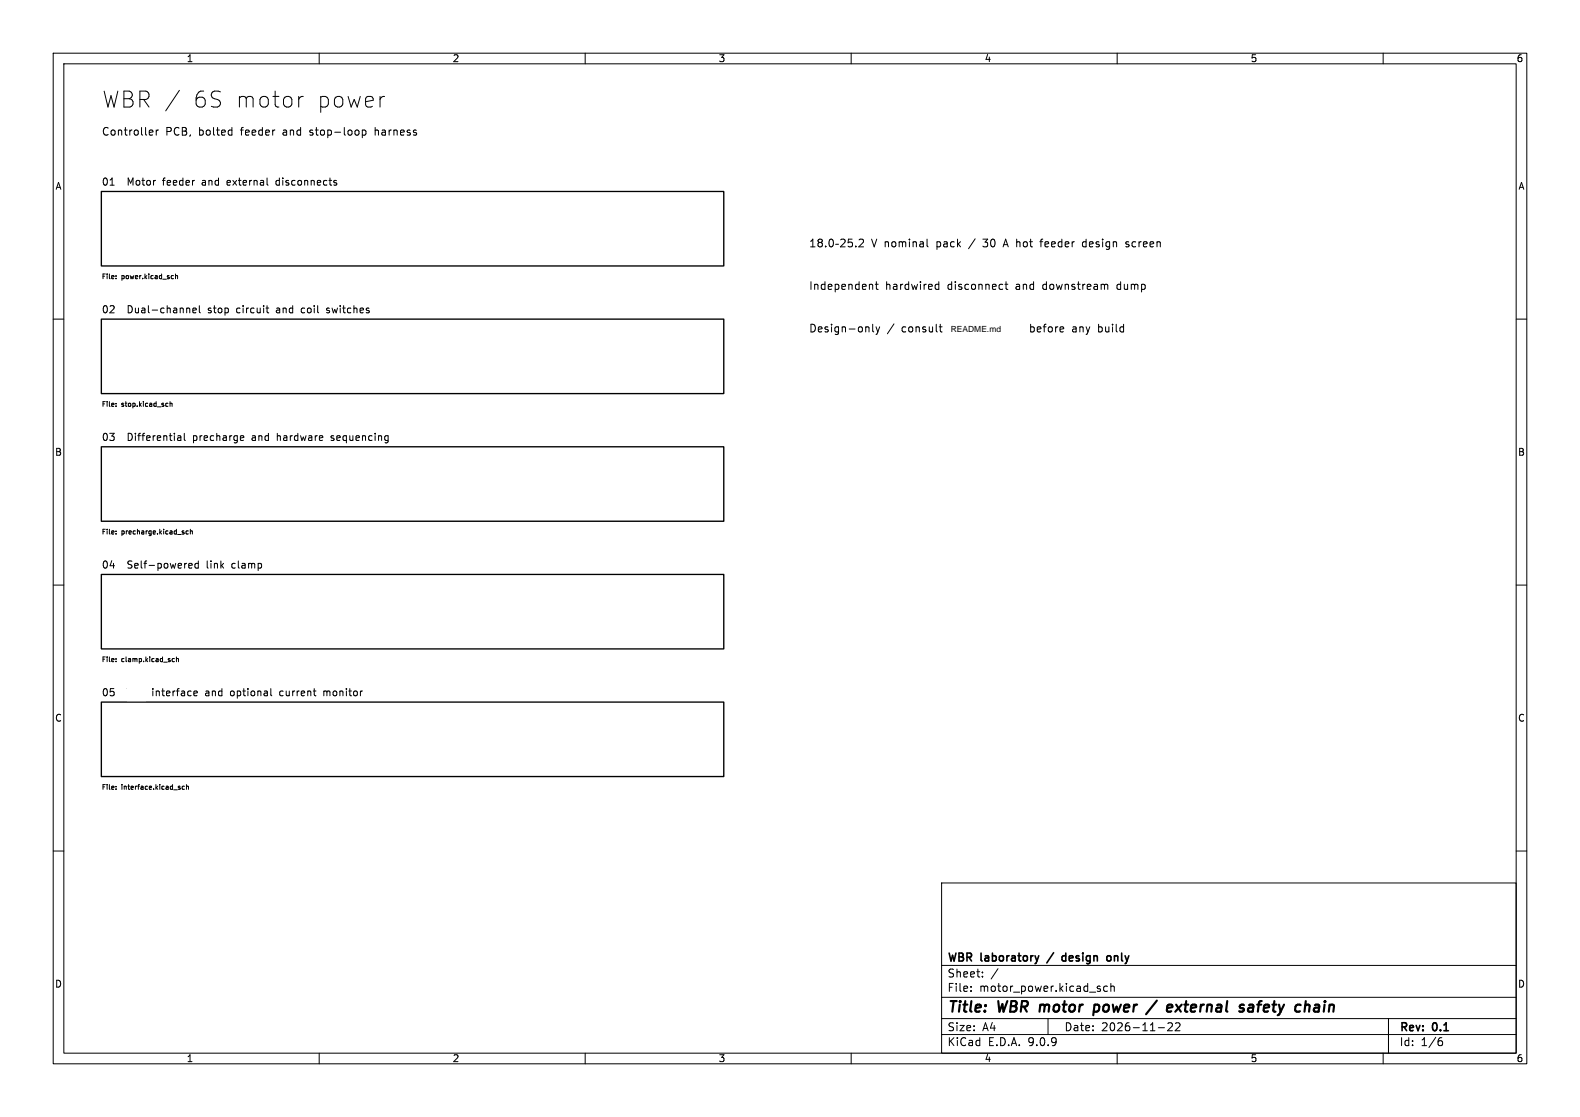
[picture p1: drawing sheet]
<svg xmlns="http://www.w3.org/2000/svg" width="297mm" height="210mm" viewBox="0 0 297 210" stroke-linecap="round" stroke-linejoin="round" font-family="sans-serif">
<g fill="none" stroke="#000" stroke-width=".19">
<path d="M10 10h277v190h-277zM12 12h273v186h-273zM33.7 17l-2.5 3.8M56.2 18.1v2M57 18.1a.77 .77 0 0 0-.8 .6M60 10v2M72.3 18.1l-.6 .2M110 10v2M160 10v2M210 10v2M260 10v2M20.7 34.8h.8"/>
<path d="M28.3 24.4l.4 .1v.3l-.6 .1M28.7 25.3l-.4 .1M29.4 24.4v1M29.8 24.4l-.3 .1-.1 .2M43.5 24.4l.1 .1M43.6 24v1.4M43.6 25.3l-.1 .1M52.1 33.9l-.2 .3v.4l.2 .2M63.1 34.4l.2 .2-.2 .2M63.1 33.9l.1 .1M68.1 24.5l.4-.1 .3 .3-.1 .6h-.6M68.1 24.4v1.5"/>
<path d="M21.8 52.3v.1M21.8 51.9h.1M32.5 51.8l.1 .1M32.6 52.4h-.1M33 51.5v.9M33 51.9h.3l.1 .5M35.6 58l.1 .8M36.2 58.4l.7-.2-.1-.2-.4-.1-.2 .2 .1 .7h.5M37.5 57.5v1.1l.2 .2M50 57.9h.5M50.4 58.8h.1M56.9 57.9l-.3 .3v.4l.3 .2"/>
<path d="M61.4 58.8h.4M61.8 57.9l-.4 .2v.2l.4 .1M152.4 46.4h.8M152.4 45.4l.4-.4v1.4M154 45.6l-.2 .3v.2l.2 .3 .4-.1 .2-.2-.1-.4-.2-.1M154 45.6l-.2-.3 .2-.3h.4l.2 .2-.3 .4M154 45.6h.3M155.2 46.3v.1M156 45h.2a.77 .77 0 0 1 .5 .7 .77 .77 0 0 1-.5 .7 .96 .96 0 0 1-.2-1.4zM157.1 45.9h.5M158 45.1l.6-.1 .2 .1 .1 .3-.9 1h.9M160.2 45h-.7l-.1 .7 .2-.2 .5 .1 .1 .2v.5l-.2 .1-.6-.1"/>
<path d="M160.9 46.3v.1M161.5 45.1l.5-.1 .3 .1v.3l-.9 1h.9M163.8 53.4l.2 .3v.7M164.5 53.4h.6M164.7 53v1.2l.4 .2M174.3 45v1.2l.2 .2M175.8 54.1l.3 .3 .4-.1M176.5 53.5l-.4-.1-.3 .3M176.5 53v1.4M188.4 53.4l.1 .1M188.5 54.3l-.1 .1M188.9 53.4h.6"/>
<path d="M189 45l-.4 1.4M189.1 53v1.2l.4 .2M195.5 45.4h.5M196 45l-.3 .2v1.2M204 45.4h-.3l-.2 .3v.6l.5 .1M207.8 53.4l.4 .3v.7M212.2 45.5l-.4-.1-.2 .3 .1 .2 .5 .1v.3h-.6M10 60h2M21.8 75.9h.1M21.8 76.3v.1M31.5 75.8l.1 .1M31.6 76.4h-.1"/>
<path d="M32 75.5v.9M32 75.9h.3l.1 .5M163.3 61.5l.1 .9M164 61v1.2l.3 .2M164.7 61.4l.3 1M165 62.4l-.3 .5M165.4 61.4l-.4 1M168.1 60.9l-1.3 1.9M176.5 61.4h.6M176.8 61v1.2l.3 .2M178.7 61v1.4M178.7 61.7h.8"/>
<path d="M285 60h2M21.8 99.9h.1M33.6 81.9h.2l.2 .2v.7M34 82.8h-.4M34 82.2l-.4 .1M34.6 81.5v1.1l.2 .2M35.4 99.9l-.3-.1-.1 .2 .1 .4h.3M35.8 99.9h.3l.1 .5M35.8 99.5v.9M45.4 81.9l.4 .1v.2l-.6 .2M45.8 82.8h-.4M62.2 82.8h.4"/>
<path d="M62.4 81.9l-.2 .2 .2 .3M10 110h2M21.8 100.3v.1M35.7 105.9l.4 .1v.2l-.6 .2M36.1 106.8h-.4M37.3 106l-.4-.1-.3 .3 .2 .6h.5M37.3 105.5v1.3M285 110h2M21.8 123.9h.1M21.8 124.3v.1M23.9 129.5h.8M32.4 124.4h.4"/>
<path d="M32.4 123.9h.4M33.2 123.9h.3l.1 .5M33.2 123.5v.9M36.6 129.9l.4 .1 .1 .2-.7 .2M37 130.8h-.4M51 130.8h.1M52.8 129.9l-.2 .3v.4l.2 .2M60.9 129.9v.9M61.3 129.9l-.4 .1M21.8 147.9h.1M21.8 148.3v.1M34.7 147.9l-.3-.1-.2 .2 .1 .4h.4"/>
<path d="M35.1 147.9h.3v.5M35.1 147.5v.9M10 160h2M177 166h108v32h-108zM285 160h2M60 198v2M110 198v2M160 198v2M177 194.5h108M177 191.5h108M177 187.5h108M177 181.5h108"/>
<path d="M182.5 186.3v.1M182.5 185.5v.1M184.7 183.6v.1M184.7 182.8v.1M187.6 182.1l-1.3 2M197 191.5v3M206.7 185.9l.2 .2-.2 .3M206.7 185.4l.1 .1M208.2 185.5l-.5-.1-.2 .3 .1 .6h.6M208.8 185.5l.2-.1 .4 .1 .1 .9M208.8 184.9v1.5M210 198v2"/>
<path d="M217.7 193.2h1.2M219.5 192.4l.6-.1 .2 .1 .1 .3-.9 1.1h.9M221 192.4l.5-.1 .2 .1 .1 .3-.9 1.1h.9M260 198v2M261 191.5v6.5M270.6 195.7h.4l.2 .3-.1 .5-.5 .1M271 195.1l-.4 .1"/>
</g>
<path d="M205.6 190.1l.2 .1 .6-.1M205.7 189l.2-.1 .6 .1M205.8 188.9l-.3 2M217.5 188.1l-2.1 2.6M221.1 188.9l.9 1.3M222.1 188.9l-1.2 1.3M234.8 189l.2-.1 .6 .1-.1 1.2M235.6 189.4h-.7a.4 .4 0 0 0-.3 .4 .4 .4 0 0 0 .2 .4l.7-.1M247.8 188.9l-.6 .1M247.8 189.4h-.5a.4 .4 0 0 0-.3 .4 .4 .4 0 0 0 .2 .4h.5" fill="none" stroke="#000" stroke-width=".4"/>
<path d="M198.1 179.1l-1.3 1.9M200.3 179.8l-.4-.1-.3 .3 .2 .6h.5M208.2 179.8l.4-.1 .2 .3-.1 .6h-.5" fill="none" stroke="#000" stroke-width=".3"/>
<path d="M19 36h117.1v14h-117.1zM19 60h117.1v14h-117.1zM19 84h117.1v14h-117.1zM19 108h117.1v14h-117.1zM19 132h117.1v14h-117.1z" fill="none" stroke="#000" stroke-width=".25"/>
<g fill="#fff" stroke="#fff" stroke-width=".35">
<path d="M24.1 129.1h3.2v2.6h-3.2z"/>
<path d="M178.7 60.5h14.1v2.8h-14.1z"/>
</g>
<g font-size="4.2">
<text x="19" y="20.5">WBR /</text>
<text x="35.9" y="20.5">6S motor</text>
<text x="58.9" y="20.5">power</text>
</g>
<g font-size="2.8">
<text x="178" y="190.9">Title:</text>
<text x="187.7" y="190.9">WBR motor</text>
<text x="207.3" y="190.9">power</text>
<text x="218.2" y="190.9">/</text>
<text x="222.7" y="190.9">external</text>
<text x="237.1" y="190.9">safety</text>
<text x="248.4" y="190.9">chain</text>
</g>
<g font-size="2.1">
<text x="178" y="184">Sheet:</text>
<text x="178" y="181.2">WBR</text>
<text x="184.5" y="181.2">laboratory</text>
<text x="200.9" y="181.2">design</text>
<text x="210" y="181.2">only</text>
<text x="178" y="186.7">File:</text>
<text x="184.1" y="186.7">motor_power.kicad_sch</text>
<text x="178" y="196.9">KiCad</text>
<text x="178" y="194.1">Size:</text>
<text x="184.7" y="194.1">A4</text>
<text x="185.7" y="196.9">E.D.A.</text>
<text x="193.3" y="196.9">9.0.9</text>
<text x="200" y="194.1">Date:</text>
<text x="207" y="194.1">2026-11-22</text>
<text x="263" y="194.3">Rev:</text>
<text x="263" y="196.9">Id:</text>
<text x="267.1" y="196.9">1/6</text>
<text x="269.4" y="194.3">0.1</text>
</g>
<g font-size="2">
<text x="19" y="25.7">Controller</text>
<text x="31.1" y="25.7">PCB,</text>
<text x="37.4" y="25.7">bolted</text>
<text x="45.4" y="25.7">feeder</text>
<text x="53.5" y="25.7">and</text>
<text x="58.7" y="25.7">stop-loop</text>
<text x="71.1" y="25.7">harness</text>
<text x="163.8" y="46.7">V nominal</text>
<text x="176.2" y="46.7">pack</text>
<text x="182.5" y="46.7">/</text>
<text x="185.3" y="46.7">30</text>
<text x="189.3" y="46.7">A hot</text>
<text x="196.6" y="46.7">feeder</text>
<text x="204.6" y="46.7">design</text>
<text x="212.9" y="46.7">screen</text>
<text x="152" y="54.7">Independent</text>
<text x="166.4" y="54.7">hardwired</text>
<text x="178.2" y="54.7">disconnect</text>
<text x="191.1" y="54.7">and</text>
<text x="196.3" y="54.7">downstream</text>
<text x="210.4" y="54.7">dump</text>
<text x="152" y="62.7">Design-only</text>
<text x="169.5" y="62.7">consult</text>
<text x="194" y="62.7">before</text>
<text x="202.1" y="62.7">any</text>
<text x="207.1" y="62.7">build</text>
</g>
<g font-size="1.9">
<text x="19" y="35.1">01</text>
<text x="24.1" y="35.1">Motor</text>
<text x="30.9" y="35.1">feeder</text>
<text x="38.4" y="35.1">and</text>
<text x="43.3" y="35.1">external</text>
<text x="52.6" y="35.1">disconnects</text>
<text x="19" y="59.1">02</text>
<text x="24.1" y="59.1">Dual-channel</text>
<text x="39.3" y="59.1">stop</text>
<text x="44.9" y="59.1">circuit</text>
<text x="52.5" y="59.1">and</text>
<text x="57.4" y="59.1">coil</text>
<text x="62.3" y="59.1">switches</text>
<text x="19" y="83.1">03</text>
<text x="24.1" y="83.1">Differential</text>
<text x="36.5" y="83.1">precharge</text>
<text x="47.8" y="83.1">and</text>
<text x="52.6" y="83.1">hardware</text>
<text x="63" y="83.1">sequencing</text>
<text x="19" y="107.1">04</text>
<text x="24.1" y="107.1">Self-powered</text>
<text x="39.1" y="107.1">link</text>
<text x="44" y="107.1">clamp</text>
<text x="19" y="131.1">05</text>
<text x="28.9" y="131.1">interface</text>
<text x="39" y="131.1">and</text>
<text x="43.9" y="131.1">optional</text>
<text x="53.3" y="131.1">current</text>
<text x="61.8" y="131.1">monitor</text>
</g>
<g font-size="1.8">
<text x="35" y="11.9">1</text>
<text x="85" y="11.9">2</text>
<text x="135" y="11.9">3</text>
<text x="185" y="11.9">4</text>
<text x="235" y="11.9">5</text>
<text x="285" y="11.9">6</text>
<text x="10.3" y="35.9">A</text>
<text x="285.3" y="35.9">A</text>
<text x="10.3" y="85.9">B</text>
<text x="285.3" y="85.9">B</text>
<text x="10.3" y="135.9">C</text>
<text x="285.3" y="135.9">C</text>
<text x="10.3" y="185.9">D</text>
<text x="285.3" y="185.9">D</text>
<text x="35" y="199.9">1</text>
<text x="85" y="199.9">2</text>
<text x="135" y="199.9">3</text>
<text x="185" y="199.9">4</text>
<text x="235" y="199.9">5</text>
<text x="285" y="199.9">6</text>
</g>
<text font-size="1.6" x="178.7" y="62.4">README.md</text>
<g font-size="1.3">
<text x="19" y="52.7">File:</text>
<text x="22.9" y="52.7">power.kicad_sch</text>
<text x="19" y="76.7">File:</text>
<text x="22.9" y="76.7">stop.kicad_sch</text>
<text x="19" y="100.7">File:</text>
<text x="22.9" y="100.7">precharge.kicad_sch</text>
<text x="19" y="124.7">File:</text>
<text x="22.9" y="124.7">clamp.kicad_sch</text>
<text x="19" y="148.7">File:</text>
<text x="22.9" y="148.7">interface.kicad_sch</text>
</g>
</svg>
